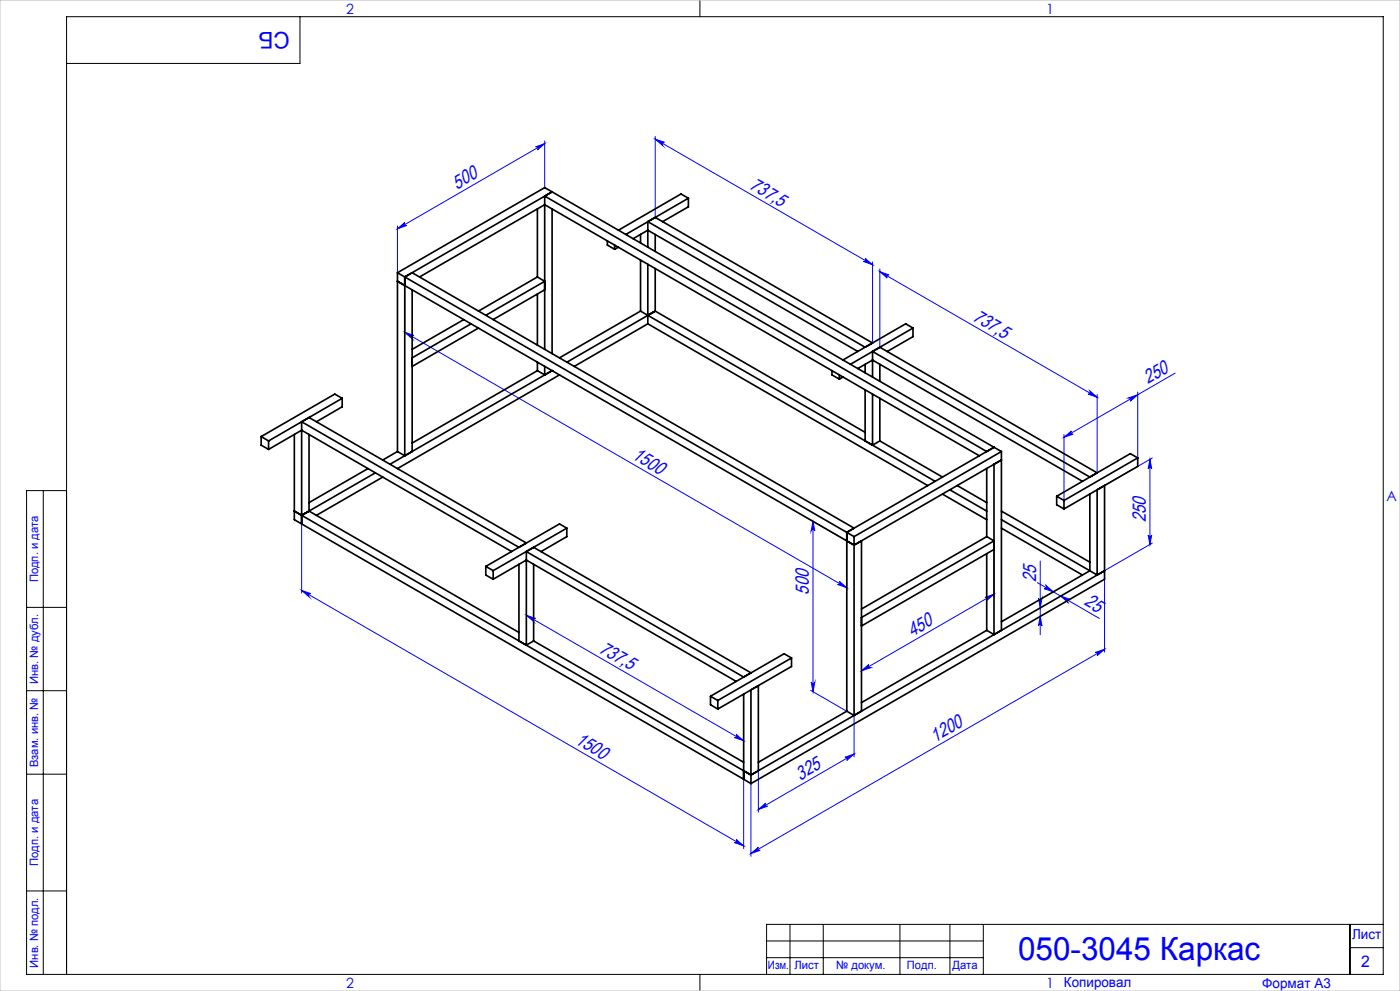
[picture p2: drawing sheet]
<svg xmlns="http://www.w3.org/2000/svg" width="420mm" height="297mm" viewBox="0 0 420 297" stroke-linecap="round" stroke-linejoin="round" font-family="sans-serif">
<g fill="none" stroke="#00f" stroke-width=".3">
<path d="M160.7 44l2.7-1-2.2 1.9a.54 .54 0 0 0 .1-.6 .54 .54 0 0 0-.6-.3zM163.4 42.2v14M163.4 43l-44.2 25.6M196.6 40.9v24.3M196.6 41.7l65.2 37.6M196.6 41.7l2.7 .9a.56 .56 0 0 0-.6 .3 .56 .56 0 0 0 .1 .7zM119.2 68.6l2.2-1.9a.54 .54 0 0 0-.1 .6 .54 .54 0 0 0 .7 .3zM119.2 67.7v14M259.5 77.4l2.3 1.9-2.8-1a.55 .55 0 0 0 .6-.2 .55 .55 0 0 0-.1-.7zM261.8 78.5v24.3M121.4 99.6l2.8 .9a.57 .57 0 0 0-.6 .3 .57 .57 0 0 0 0 .7zM121.4 83v17.4"/>
<path d="M121.4 99.6l132.6 76.5M263.9 80.6v23.5M263.9 81.4l65.2 37.7M263.9 81.4l2.8 1a.55 .55 0 0 0-.6 .3 .55 .55 0 0 0 .1 .6zM327 117.2l2.1 1.9-2.7-1a.57 .57 0 0 0 .6-.2 .57 .57 0 0 0 0-.7zM329.1 118.2v23.5M338.6 119.3l2.7-1-2.2 1.9a.56 .56 0 0 0 .1-.7 .56 .56 0 0 0-.6-.2zM341.3 117.5v19.7M352.5 111.8l-33.3 19.3M319.2 131.1l2.2-1.9a.54 .54 0 0 0-.1 .7 .54 .54 0 0 0 .6 .2zM319.2 130.2v19.8M345 137.7v25.5"/>
<path d="M345 137.7l.5 2.8a.55 .55 0 0 0-.5-.4 .55 .55 0 0 0-.5 .4zM345.7 137.3l-14.3 8.2M90.5 157v20.8M243.2 155.9l10.8 6.2M243.9 156.3v51M243.9 156.3l.5 2.8a.56 .56 0 0 0-.5-.4 .56 .56 0 0 0-.6 .4zM254 159.6v17.3M90.5 176.9l2.7 1a.57 .57 0 0 0-.6 .3 .57 .57 0 0 0 .1 .7zM90.5 176.9l132.6 76.6M251.8 174.2l2.2 1.9-2.7-.9a.55 .55 0 0 0 .6-.3 .55 .55 0 0 0-.1-.7zM295.5 179.1l2.7-1-2.2 1.9a.54 .54 0 0 0 .1-.7 .54 .54 0 0 0-.6-.2zM298.2 164.7v14.2"/>
<path d="M298.2 178.1l-39.8 22.9M311.2 174.6l18.6 10.7M311.5 179.3a.54 .54 0 0 0 .6 .4 .54 .54 0 0 0 .5-.4l-.5 2.9zM312.1 168.1v22.1M313.8 175.5l2.2 1.9-2.8-1a.58 .58 0 0 0 .7-.2 .58 .58 0 0 0-.1-.7zM318.2 178.6l2.7 1a.56 .56 0 0 0-.6 .3 .56 .56 0 0 0 .1 .6zM331.4 173.6v21.8M344.5 160.3a.55 .55 0 0 0 .5 .4 .55 .55 0 0 0 .5-.4l-.5 2.9zM345.7 162.8l-14.3 8.2M157.9 184.4l2.8 .9a.55 .55 0 0 0-.7 .3 .55 .55 0 0 0 .1 .7zM157.9 184.4l65.2 37.6M258.4 187.6v14.3"/>
<path d="M312.1 184.7l.5 2.9a.54 .54 0 0 0-.5-.4 .54 .54 0 0 0-.6 .4zM328.6 195.5l2.8-.9-2.3 1.9a.56 .56 0 0 0 .1-.7 .56 .56 0 0 0-.6-.3zM331.4 194.6l-106.1 61.2M243.2 206.9l10.8 6.2M243.3 204.4a.56 .56 0 0 0 .6 .5 .56 .56 0 0 0 .5-.5l-.5 2.9zM256.2 214.4v12.4M258.4 201l2.2-1.9a.58 .58 0 0 0 0 .7 .58 .58 0 0 0 .6 .3zM220.9 220.1l2.2 1.9-2.8-1a.55 .55 0 0 0 .7-.2 .55 .55 0 0 0-.1-.7zM223.1 233.6v20.7M225.3 234.8v21.8M227.5 231v12.4M253.5 227l2.7-1-2.2 1.9a.56 .56 0 0 0 .1-.7 .56 .56 0 0 0-.6-.2z"/>
<path d="M256.2 226l-28.7 16.6M220.9 251.6l2.2 1.9-2.8-1a.55 .55 0 0 0 .7-.2 .55 .55 0 0 0-.1-.7zM225.3 255.8l2.2-1.9a.54 .54 0 0 0-.1 .7 .54 .54 0 0 0 .6 .2zM227.5 242.6l2.2-1.9a.56 .56 0 0 0-.1 .7 .56 .56 0 0 0 .7 .2z"/>
</g>
<g fill="none" stroke="#000" stroke-width=".3">
<path d="M90 5v14h-70M210 0v5M13 147v145M20 147h-12v145h407v-287h-395v287M8 182h12M8 207h12M8 232h12M8 267h12M237 277v15M247 277v15M270 277v15M285 277v15"/>
<path d="M295 277v15M405 277v15M415 277h-185v15M210 292v5M230 282h65M230 287h65M405 284h10"/>
</g>
<path d="M0 0h420v297h-420z" fill="none" stroke="#c0c0c0" stroke-width=".3"/>
<g fill="#00f">
<path d="M259.5 77.4l2.3 1.9-2.8-1a.55 .55 0 0 0 .6-.2 .55 .55 0 0 0-.1-.7zM196.6 41.7l2.7 .9a.56 .56 0 0 0-.6 .3 .56 .56 0 0 0 .1 .7z"/>
<path d="M327 117.2l2.1 1.9-2.7-1a.57 .57 0 0 0 .6-.2 .57 .57 0 0 0 0-.7zM263.9 81.4l2.8 1a.55 .55 0 0 0-.6 .3 .55 .55 0 0 0 .1 .6z"/>
<path d="M227.5 242.6l2.2-1.9a.56 .56 0 0 0-.1 .7 .56 .56 0 0 0 .7 .2zM253.5 227l2.7-1-2.2 1.9a.56 .56 0 0 0 .1-.7 .56 .56 0 0 0-.6-.2z"/>
<path d="M319.2 131.1l2.2-1.9a.54 .54 0 0 0-.1 .7 .54 .54 0 0 0 .6 .2zM338.6 119.3l2.7-1-2.2 1.9a.56 .56 0 0 0 .1-.7 .56 .56 0 0 0-.6-.2zM225.3 255.8l2.2-1.9a.54 .54 0 0 0-.1 .7 .54 .54 0 0 0 .6 .2zM328.6 195.5l2.8-.9-2.3 1.9a.56 .56 0 0 0 .1-.7 .56 .56 0 0 0-.6-.3zM258.4 201l2.2-1.9a.58 .58 0 0 0 0 .7 .58 .58 0 0 0 .6 .3zM295.5 179.1l2.7-1-2.2 1.9a.54 .54 0 0 0 .1-.7 .54 .54 0 0 0-.6-.2z"/>
<path d="M160.7 44l2.7-1-2.2 1.9a.54 .54 0 0 0 .1-.6 .54 .54 0 0 0-.6-.3zM119.2 68.6l2.2-1.9a.54 .54 0 0 0-.1 .6 .54 .54 0 0 0 .7 .3z"/>
<path d="M345 137.7l.5 2.8a.55 .55 0 0 0-.5-.4 .55 .55 0 0 0-.5 .4zM344.5 160.3a.55 .55 0 0 0 .5 .4 .55 .55 0 0 0 .5-.4l-.5 2.9z"/>
<path d="M311.5 179.3a.54 .54 0 0 0 .6 .4 .54 .54 0 0 0 .5-.4l-.5 2.9zM312.1 184.7l.5 2.9a.54 .54 0 0 0-.5-.4 .54 .54 0 0 0-.6 .4z"/>
<path d="M243.9 156.3l.5 2.8a.56 .56 0 0 0-.5-.4 .56 .56 0 0 0-.6 .4zM243.3 204.4a.56 .56 0 0 0 .6 .5 .56 .56 0 0 0 .5-.5l-.5 2.9z"/>
<path d="M157.9 184.4l2.8 .9a.55 .55 0 0 0-.7 .3 .55 .55 0 0 0 .1 .7zM220.9 220.1l2.2 1.9-2.8-1a.55 .55 0 0 0 .7-.2 .55 .55 0 0 0-.1-.7zM313.8 175.5l2.2 1.9-2.8-1a.58 .58 0 0 0 .7-.2 .58 .58 0 0 0-.1-.7zM318.2 178.6l2.7 1a.56 .56 0 0 0-.6 .3 .56 .56 0 0 0 .1 .6z"/>
<path d="M121.4 99.6l2.8 .9a.57 .57 0 0 0-.6 .3 .57 .57 0 0 0 0 .7zM251.8 174.2l2.2 1.9-2.7-.9a.55 .55 0 0 0 .6-.3 .55 .55 0 0 0-.1-.7zM90.5 176.9l2.7 1a.57 .57 0 0 0-.6 .3 .57 .57 0 0 0 .1 .7zM220.9 251.6l2.2 1.9-2.8-1a.55 .55 0 0 0 .7-.2 .55 .55 0 0 0-.1-.7z"/>
</g>
<g fill="none" stroke="#000" stroke-width=".5">
<path d="M163.4 58.8l132.6 76.5 2.2-1.2M163.4 58.8v45.9M165.6 57.5l132.6 76.6M165.6 57.5l-2.2 1.3M165.6 57.5l-2.2-1.3-44.2 25.5M165.6 57.5l-44.2 25.5M206.5 59.4l-18.8 10.9M206.5 59.4l-2.2-1.3-18.8 10.9M206.5 59.4v2.6l-7.7 4.4M161.2 62.6v20.4M165.6 62.6v43.4M182.2 72.2v1.2l2.2 1.3"/>
<path d="M184.4 73.4v1.3M185.5 74.1l-1.1 .6M189.9 71.5l4.4-2.5 63.1 36.3M192.2 70.3v2.5M192.2 77.9v15.3M194.3 66.4l2.3-1.2 65.2 37.6-2.3 1.3zM194.3 66.4v7.7M194.3 79.2v17.8M196.6 70.3v5M119.2 84.3l137 79.1M119.2 81.7v53.6M119.2 81.7l2.2 1.3"/>
<path d="M121.4 83v53.6M121.4 83l132.6 76.6M121.4 83l2.2-1.3 132.6 76.6M123.6 86.9v48.4l-2.2 1.3M125.9 83l37.5-21.7 130.4 75.3M139.1 95.8l-15.5 8.9M141.3 97l-17.7 10.2M143.5 98.3l-19.9 11.5M161.2 83l2.2 1.3-17.7 10.2M161.2 83l-17.7 10.2M161.2 88.1v15.3M163.4 86.9l-15.4 8.9"/>
<path d="M192.2 93.2l2.1 1.3M192.2 93.2l-24.3 14M194.3 94.5l86.2 49.7M194.3 97l84 48.5M194.3 97l-22 12.8M196.6 93.2l62.9 36.4M196.6 93.2l-2.3 1.3M196.6 80.5v12.7M196.6 93.2l-26.5 15.3M273.9 98.3l-18.8 10.9M273.9 98.3l-2.2-1.3-18.8 10.9M273.9 98.3v2.6l-7.7 4.4"/>
<path d="M102.7 119.4l-22.1 12.7M102.7 119.4l-2.3-1.3-22 12.7M102.7 119.4v2.5l-7.8 4.5M161.2 111.1l2.2 1.3M161.2 108.5v2.6M161.2 111.1l-37.6 21.7M163.4 109.8v2.6M165.6 111.1h.1M165.6 111.1l-2.2 1.3M165.6 111.1l-48.6 28M167.9 112.4l-48.7 28M249.6 111.1v1.3l2.2 1.2"/>
<path d="M251.8 112.4v1.2M252.9 113l-1.1 .6M257.4 110.5l4.4-2.6 62.9 36.3M259.5 109.2v2.5M259.5 116.8v15.3l2.3 1.3M261.8 113v-7.7l65.2 37.7M261.8 118.1v15.3M263.9 104.1l65.2 37.6M263.9 109.2v5.1M263.9 119.4v12.7M78.4 130.8l2.2 1.3M78.4 130.8v2.6l2.2 1.3"/>
<path d="M80.6 134.7l9.9-5.8 63 36.4M80.6 132.1v2.6M88.3 130.2v25.5l2.2 1.3M90.5 126.4l2.2-1.3 65.2 37.6-2.2 1.3zM90.5 126.4v30.6M92.7 130.2v23M119.2 135.3l2.2 1.3M119.2 135.3l-4.4 2.6M263.9 132.1l18.9 10.9M263.9 132.1l-2.1 1.3M298.2 134.1l-44.2 25.5M298.2 134.1l2.2 1.2"/>
<path d="M300.4 135.3v53.6l-2.2 1.3M300.4 135.3l-44.2 25.5M341.3 137.2l-2.2-1.2-22.1 12.7M341.3 137.2v2.6l-22.1 12.7M341.3 137.2l-22.1 12.8M88.3 153.2l2.2 1.2M90.5 157l132.6 76.5M90.5 154.4l134.8 77.9M92.7 153.2l-2.2 1.2M92.7 153.2l63 36.3M110.4 140.4l-17.7 10.2M112.6 141.7l-22.1 12.7"/>
<path d="M114.8 143l-19.9 11.4M170 158.3l-22 12.7M170 158.3l-2.1-1.3-22.2 12.8M170 158.3v2.5l-7.7 4.5M254 159.6v53.5M254 159.6l2.2 1.2M282.8 148.1l13.2 7.6M284.9 146.8l11.1 6.4M287.2 145.5l8.8 5.1M296 140.4v20.4M300.4 153.2l26.6 15.3M300.4 155.7l26.6 15.4"/>
<path d="M300.4 158.3l24.3 14M317 148.7l2.2 1.3M317 148.7v2.6l2.2 1.2M319.2 150v2.5M327 148.1v23M145.7 169.8l2.3 1.2M145.7 169.8v2.5l2.3 1.3M148 173.6l9.9-5.8 63 36.4M148 171v2.6M155.7 169.1v23l2.2 1.3M157.9 165.3l2.2-1.3 65.2 37.6-2.2 1.3zM157.9 165.3v28.1"/>
<path d="M160.1 169.1v23M256.2 163.4l2.2-1.3v51l-2.2 1.3M256.2 163.4l44.2-25.5-2.2 1.2v51.1M256.2 160.8v53.6M296 160.8l2.2 1.3-39.8 23M296 160.8l-37.6 21.7M296 165.9v23M298.2 164.7l-39.8 22.9M327 171.1l2.1 1.2M327 171.1l-26.6 15.2M329.1 172.3v-25.5l2.3-1.3v28.1l-106.1 61.2M329.1 172.3l2.3-1.2-106.1 61.2"/>
<path d="M160.1 192.1l63 36.4M160.1 192.1l-2.2 1.3M237.5 197.2v2.5l-22.2 12.8M237.5 197.2l-22.2 12.7M237.5 197.2l-2.3-1.3-22.1 12.8M296 188.9l2.2 1.3M296 188.9l-37.6 21.7M213.1 208.7l2.2 1.2M213.1 208.7v2.5l2.2 1.3M215.3 209.9v2.6M223.1 208v25.5M254 213.1l2.2 1.3"/>
<path d="M254 213.1l-26.5 15.4M223.1 233.5l2.2 1.3M225.3 232.3l2.2-1.3v-25.5l-2.2 1.3v28"/>
</g>
<text font-size="9.6" fill="#00f" x="305.4" y="287.8">050-3045 Каркас</text>
<text font-size="6.9" fill="#00f" x="86.9" y="9.4" transform="rotate(-180 86.9 9.4)">СБ</text>
<g font-size="5.7" fill="#00f">
<text x="137.1" y="56.8" transform="rotate(-30 137.1 56.8)">500</text>
<text x="224.6" y="56.4" transform="rotate(30 224.6 56.4)">737,5</text>
<text x="291.5" y="95.9" transform="rotate(30 291.5 95.9)">737,5</text>
<text x="344.3" y="115.1" transform="rotate(-30 344.3 115.1)">250</text>
<text x="189.3" y="137.3" transform="rotate(30 189.3 137.3)">1500</text>
<text x="343.8" y="156.5" transform="rotate(-90 343.8 156.5)">250</text>
<text x="242.7" y="178.3" transform="rotate(-90 242.7 178.3)">500</text>
<text x="310.8" y="174.4" transform="rotate(-90 310.8 174.4)">25</text>
<text x="325" y="181.1" transform="rotate(30 325 181.1)">25</text>
<text x="273.6" y="190.9" transform="rotate(-30 273.6 190.9)">450</text>
<text x="179.4" y="195.4" transform="rotate(30 179.4 195.4)">737,5</text>
<text x="172.2" y="222.7" transform="rotate(30 172.2 222.7)">1500</text>
<text x="280.5" y="222.5" transform="rotate(-30 280.5 222.5)">1200</text>
<text x="240" y="233.9" transform="rotate(-30 240 233.9)">325</text>
</g>
<text font-size="4.8" fill="#00f" x="408.3" y="289.7">2</text>
<g font-size="4.2" fill="#00f">
<text x="103.8" y="4.2">2</text>
<text x="313.8" y="4.2">1</text>
<text x="415.9" y="150.2">A</text>
<text x="103.8" y="296.2">2</text>
<text x="313.8" y="296.2">1</text>
</g>
<g font-size="4.1" fill="#00f">
<text x="405.6" y="281.5">Лист</text>
<text x="319.2" y="295.9">Копировал</text>
<text x="378.7" y="296">Формат А3</text>
</g>
<g font-size="3.4" fill="#00f">
<text x="11.4" y="174.5" transform="rotate(-90 11.4 174.5)">Подп. и дата</text>
<text x="11.4" y="205" transform="rotate(-90 11.4 205)">Инв. № дубл.</text>
<text x="11.4" y="229.9" transform="rotate(-90 11.4 229.9)">Взам. инв. №</text>
<text x="11.4" y="259.5" transform="rotate(-90 11.4 259.5)">Подп. и дата</text>
<text x="11.4" y="290" transform="rotate(-90 11.4 290)">Инв. № подл.</text>
<text x="230.4" y="290.4">Изм.</text>
<text x="238.3" y="290.4">Лист</text>
<text x="250.9" y="290.4">№ докум.</text>
<text x="272.1" y="290.4">Подп.</text>
<text x="285.7" y="290.5">Дата</text>
</g>
</svg>
